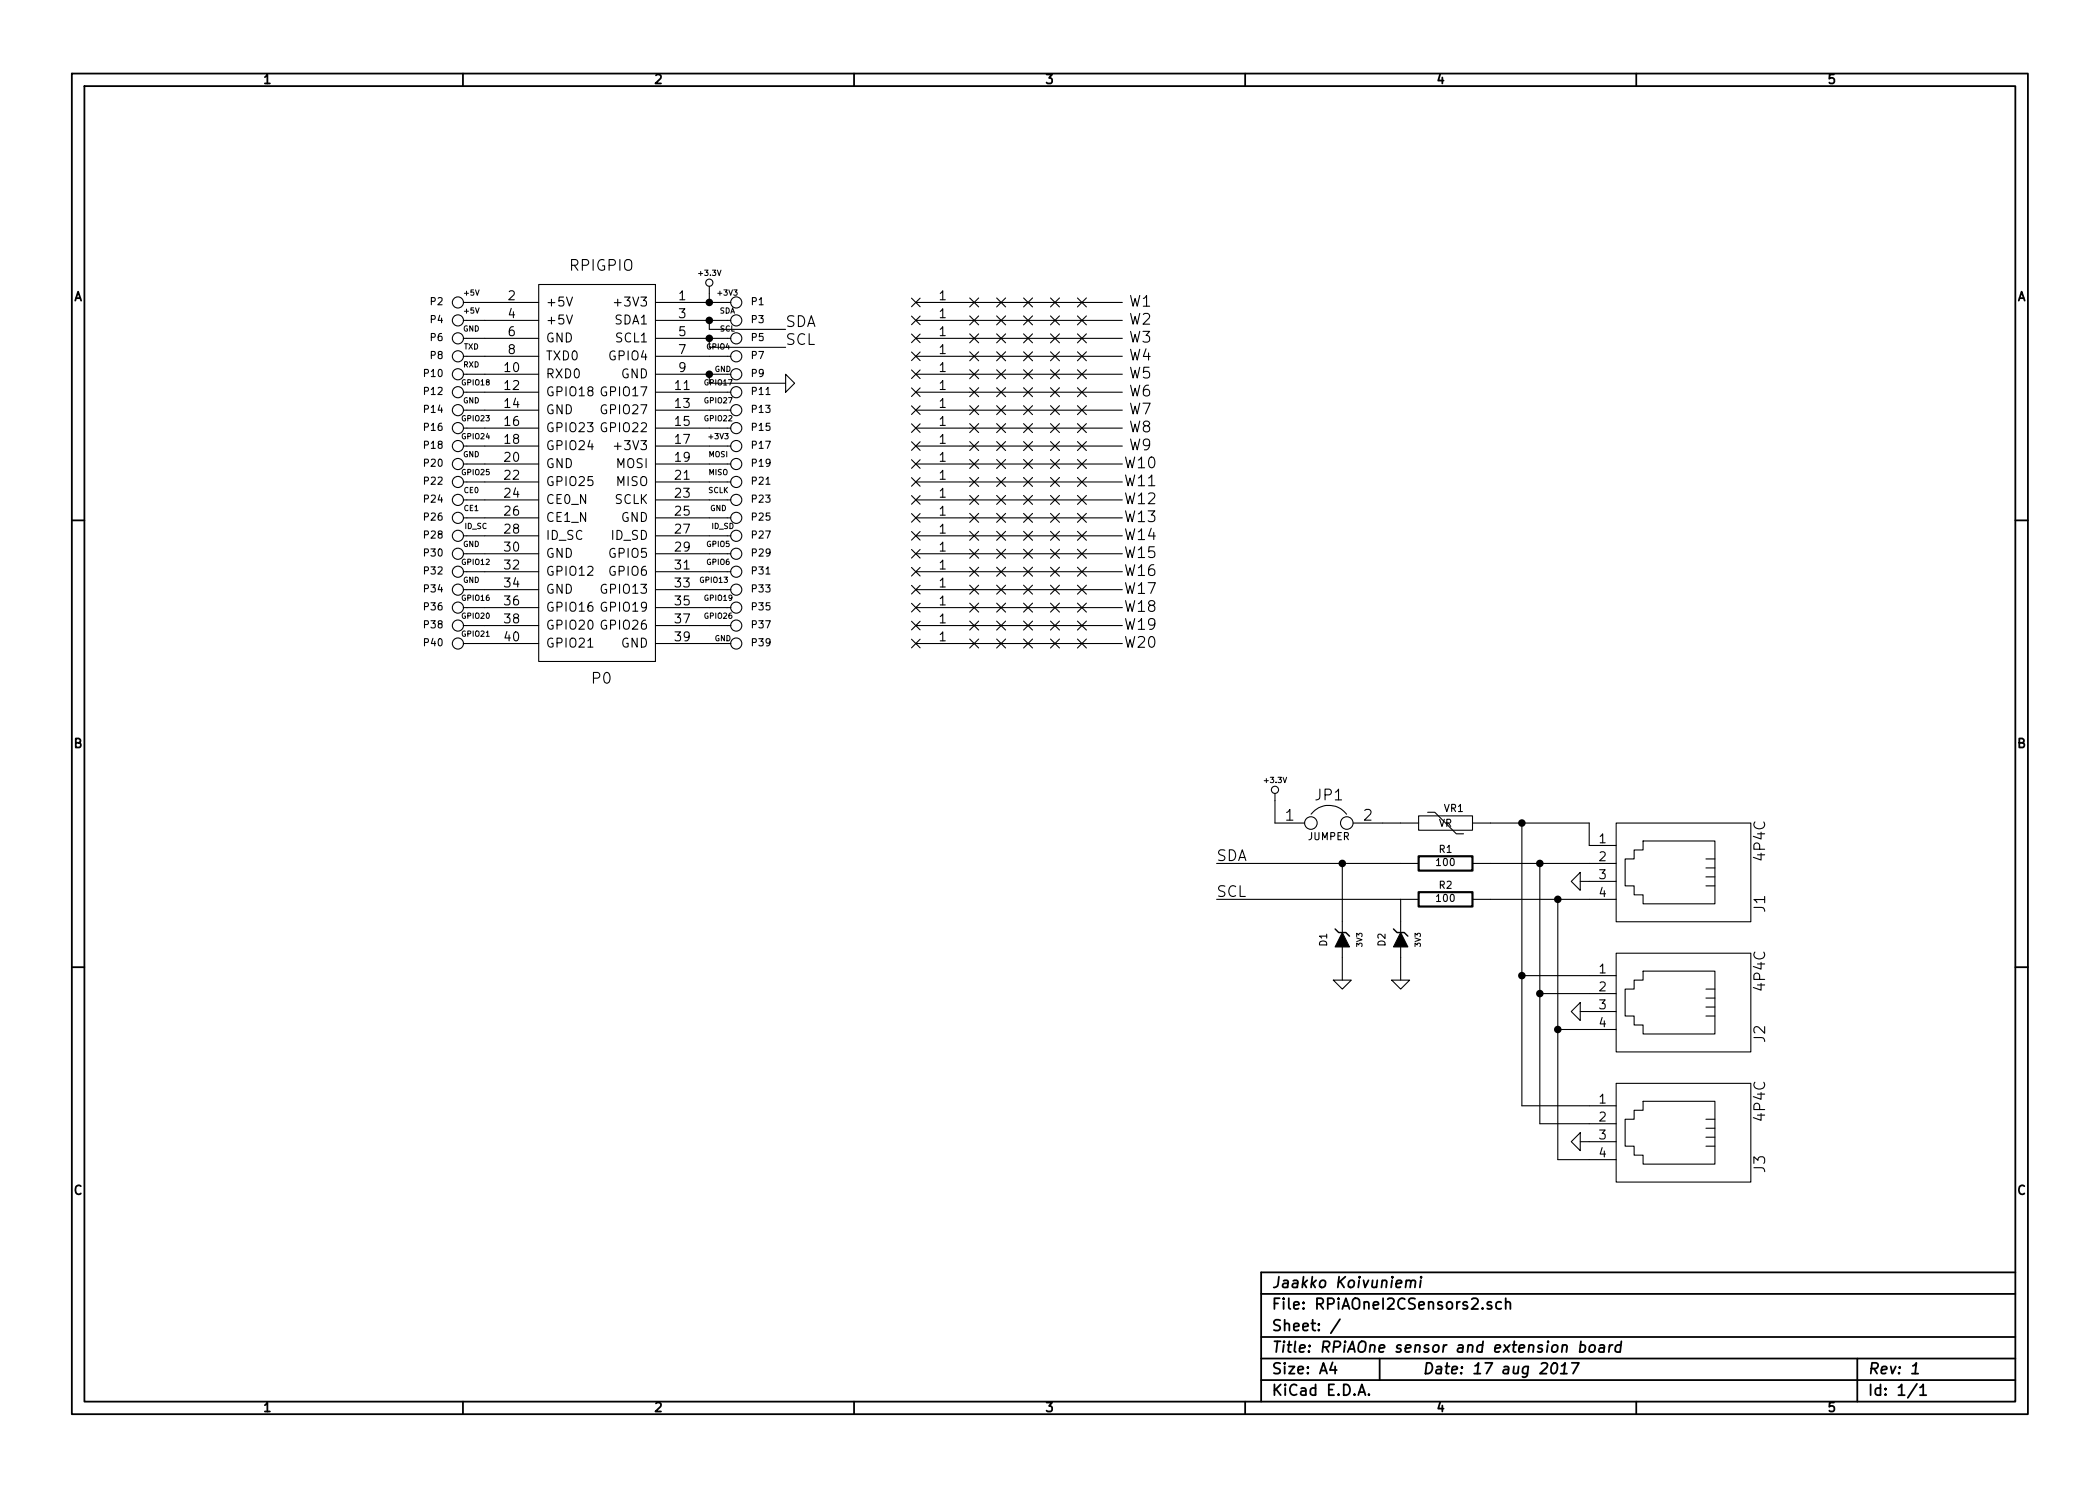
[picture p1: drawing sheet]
EESchema Schematic File Version 2
LIBS:power
LIBS:device
LIBS:transistors
LIBS:conn
LIBS:linear
LIBS:regul
LIBS:74xx
LIBS:cmos4000
LIBS:adc-dac
LIBS:memory
LIBS:xilinx
LIBS:special
LIBS:microcontrollers
LIBS:dsp
LIBS:microchip
LIBS:analog_switches
LIBS:motorola
LIBS:texas
LIBS:intel
LIBS:audio
LIBS:interface
LIBS:digital-audio
LIBS:philips
LIBS:display
LIBS:cypress
LIBS:siliconi
LIBS:opto
LIBS:atmel
LIBS:contrib
LIBS:valves
LIBS:rpigpio
LIBS:AdafruitBreakout
LIBS:Jumpers
LIBS:SparkfunBreakout
LIBS:RasPiPwrConv-cache
LIBS:RPiAOneI2CSensors2-cache
EELAYER 27 0
EELAYER END
$Descr A4 11693 8268
encoding utf-8
Sheet 1 1
Title "RPiAOne sensor and extension board"
Date "17 aug 2017"
Rev "1"
Comp "Jaakko Koivuniemi"
Comment1 ""
Comment2 ""
Comment3 ""
Comment4 ""
$EndDescr
$Comp
L 4P4C J1
U 1 1
P 9325 4850
F 0 "J1" H 9500 5325 60  0000 C CNN
F 1 "4P4C" H 9150 5325 60  0000 C CNN
F 2 "~" H 9300 4825 60  0000 C CNN
F 3 "~" H 9300 4825 60  0000 C CNN
	1    9325 4850
	0    1    1    0   
$EndComp
$Comp
L 4P4C J2
U 1 1
P 9325 5575
F 0 "J2" H 9500 6050 60  0000 C CNN
F 1 "4P4C" H 9150 6050 60  0000 C CNN
F 2 "~" H 9300 5550 60  0000 C CNN
F 3 "~" H 9300 5550 60  0000 C CNN
	1    9325 5575
	0    1    1    0   
$EndComp
$Comp
L VR VR1
U 1 1
P 8050 4575
F 0 "VR1" V 8110 4529 40  0000 C TNN
F 1 "VR" V 8050 4575 40  0000 C CNN
F 2 "~" H 8050 4575 60  0000 C CNN
F 3 "~" H 8050 4575 60  0000 C CNN
	1    8050 4575
	0    -1   -1   0   
$EndComp
$Comp
L JUMPER JP1
U 1 1
P 7400 4575
F 0 "JP1" H 7400 4725 60  0000 C CNN
F 1 "JUMPER" H 7400 4495 40  0000 C CNN
F 2 "~" H 7400 4575 60  0000 C CNN
F 3 "~" H 7400 4575 60  0000 C CNN
	1    7400 4575
	1    0    0    -1  
$EndComp
$Comp
L R R1
U 1 1
P 8050 4800
F 0 "R1" V 8130 4800 40  0000 C CNN
F 1 "100" V 8057 4801 40  0000 C CNN
F 2 "~" V 7980 4800 30  0000 C CNN
F 3 "~" H 8050 4800 30  0000 C CNN
	1    8050 4800
	0    -1   -1   0   
$EndComp
$Comp
L R R2
U 1 1
P 8050 5000
F 0 "R2" V 8130 5000 40  0000 C CNN
F 1 "100" V 8057 5001 40  0000 C CNN
F 2 "~" V 7980 5000 30  0000 C CNN
F 3 "~" H 8050 5000 30  0000 C CNN
	1    8050 5000
	0    -1   -1   0   
$EndComp
$Comp
L ZENERSMALL D2
U 1 1
P 7800 5225
F 0 "D2" H 7800 5325 40  0000 C CNN
F 1 "3V3" H 7800 5125 30  0000 C CNN
F 2 "~" H 7800 5225 60  0000 C CNN
F 3 "~" H 7800 5225 60  0000 C CNN
	1    7800 5225
	0    -1   -1   0   
$EndComp
$Comp
L ZENERSMALL D1
U 1 1
P 7475 5225
F 0 "D1" H 7475 5325 40  0000 C CNN
F 1 "3V3" H 7475 5125 30  0000 C CNN
F 2 "~" H 7475 5225 60  0000 C CNN
F 3 "~" H 7475 5225 60  0000 C CNN
	1    7475 5225
	0    -1   -1   0   
$EndComp
$Comp
L GND #PWR01
U 1 1
P 7800 5450
F 0 "#PWR01" H 7800 5450 30  0001 C CNN
F 1 "GND" H 7800 5380 30  0001 C CNN
F 2 "" H 7800 5450 60  0000 C CNN
F 3 "" H 7800 5450 60  0000 C CNN
	1    7800 5450
	1    0    0    -1  
$EndComp
$Comp
L GND #PWR02
U 1 1
P 7475 5450
F 0 "#PWR02" H 7475 5450 30  0001 C CNN
F 1 "GND" H 7475 5380 30  0001 C CNN
F 2 "" H 7475 5450 60  0000 C CNN
F 3 "" H 7475 5450 60  0000 C CNN
	1    7475 5450
	1    0    0    -1  
$EndComp
$Comp
L 4P4C J3
U 1 1
P 9325 6300
F 0 "J3" H 9500 6775 60  0000 C CNN
F 1 "4P4C" H 9150 6775 60  0000 C CNN
F 2 "~" H 9300 6275 60  0000 C CNN
F 3 "~" H 9300 6275 60  0000 C CNN
	1    9325 6300
	0    1    1    0   
$EndComp
$Comp
L GND #PWR03
U 1 1
P 8800 4900
F 0 "#PWR03" H 8800 4900 30  0001 C CNN
F 1 "GND" H 8800 4830 30  0001 C CNN
F 2 "" H 8800 4900 60  0000 C CNN
F 3 "" H 8800 4900 60  0000 C CNN
	1    8800 4900
	0    1    1    0   
$EndComp
$Comp
L GND #PWR04
U 1 1
P 8800 5625
F 0 "#PWR04" H 8800 5625 30  0001 C CNN
F 1 "GND" H 8800 5555 30  0001 C CNN
F 2 "" H 8800 5625 60  0000 C CNN
F 3 "" H 8800 5625 60  0000 C CNN
	1    8800 5625
	0    1    1    0   
$EndComp
$Comp
L GND #PWR05
U 1 1
P 8800 6350
F 0 "#PWR05" H 8800 6350 30  0001 C CNN
F 1 "GND" H 8800 6280 30  0001 C CNN
F 2 "" H 8800 6350 60  0000 C CNN
F 3 "" H 8800 6350 60  0000 C CNN
	1    8800 6350
	0    1    1    0   
$EndComp
$Comp
L +3.3V #PWR06
U 1 1
P 3950 1625
F 0 "#PWR06" H 3950 1585 30  0001 C CNN
F 1 "+3.3V" H 3950 1735 30  0000 C CNN
F 2 "" H 3950 1625 60  0000 C CNN
F 3 "" H 3950 1625 60  0000 C CNN
	1    3950 1625
	1    0    0    -1  
$EndComp
$Comp
L +3.3V #PWR07
U 1 1
P 7100 4450
F 0 "#PWR07" H 7100 4410 30  0001 C CNN
F 1 "+3.3V" H 7100 4560 30  0000 C CNN
F 2 "" H 7100 4450 60  0000 C CNN
F 3 "" H 7100 4450 60  0000 C CNN
	1    7100 4450
	1    0    0    -1  
$EndComp
$Comp
L RPIGPIO P0
U 1 1
P 3350 2725
F 0 "P0" H 3350 1675 60  0000 C CNN
F 1 "RPIGPIO" H 3350 3975 60  0000 C CNN
F 2 "~" H 3350 3825 60  0000 C CNN
F 3 "~" H 3350 3825 60  0000 C CNN
	1    3350 2725
	-1   0    0    -1  
$EndComp
$Comp
L CONN_1 P3
U 1 1
P 4100 1775
F 0 "P3" H 4180 1775 40  0000 L CNN
F 1 "SDA" H 4050 1825 30  0000 C CNN
F 2 "~" H 4100 1775 60  0000 C CNN
F 3 "~" H 4100 1775 60  0000 C CNN
	1    4100 1775
	1    0    0    -1  
$EndComp
$Comp
L CONN_1 P1
U 1 1
P 4100 1675
F 0 "P1" H 4180 1675 40  0000 L CNN
F 1 "+3V3" H 4050 1725 30  0000 C CNN
F 2 "~" H 4100 1675 60  0000 C CNN
F 3 "~" H 4100 1675 60  0000 C CNN
	1    4100 1675
	1    0    0    -1  
$EndComp
$Comp
L CONN_1 P5
U 1 1
P 4100 1875
F 0 "P5" H 4180 1875 40  0000 L CNN
F 1 "SCL" H 4050 1925 30  0000 C CNN
F 2 "~" H 4100 1875 60  0000 C CNN
F 3 "~" H 4100 1875 60  0000 C CNN
	1    4100 1875
	1    0    0    -1  
$EndComp
$Comp
L CONN_1 P7
U 1 1
P 4100 1975
F 0 "P7" H 4180 1975 40  0000 L CNN
F 1 "GPIO4" H 4000 2025 30  0000 C CNN
F 2 "~" H 4100 1975 60  0000 C CNN
F 3 "~" H 4100 1975 60  0000 C CNN
	1    4100 1975
	1    0    0    -1  
$EndComp
$Comp
L CONN_1 P9
U 1 1
P 4100 2075
F 0 "P9" H 4180 2075 40  0000 L CNN
F 1 "GND" H 4025 2100 30  0000 C CNN
F 2 "~" H 4100 2075 60  0000 C CNN
F 3 "~" H 4100 2075 60  0000 C CNN
	1    4100 2075
	1    0    0    -1  
$EndComp
$Comp
L CONN_1 P11
U 1 1
P 4100 2175
F 0 "P11" H 4180 2175 40  0000 L CNN
F 1 "GPIO17" H 4000 2225 30  0000 C CNN
F 2 "~" H 4100 2175 60  0000 C CNN
F 3 "~" H 4100 2175 60  0000 C CNN
	1    4100 2175
	1    0    0    -1  
$EndComp
$Comp
L CONN_1 P13
U 1 1
P 4100 2275
F 0 "P13" H 4180 2275 40  0000 L CNN
F 1 "GPIO27" H 4000 2325 30  0000 C CNN
F 2 "~" H 4100 2275 60  0000 C CNN
F 3 "~" H 4100 2275 60  0000 C CNN
	1    4100 2275
	1    0    0    -1  
$EndComp
$Comp
L CONN_1 P2
U 1 1
P 2550 1675
F 0 "P2" H 2630 1675 40  0000 L CNN
F 1 "+5V" H 2475 1725 30  0000 C CNN
F 2 "~" H 2550 1675 60  0000 C CNN
F 3 "~" H 2550 1675 60  0000 C CNN
	1    2550 1675
	-1   0    0    -1  
$EndComp
$Comp
L CONN_1 P4
U 1 1
P 2550 1775
F 0 "P4" H 2630 1775 40  0000 L CNN
F 1 "+5V" H 2475 1825 30  0000 C CNN
F 2 "~" H 2550 1775 60  0000 C CNN
F 3 "~" H 2550 1775 60  0000 C CNN
	1    2550 1775
	-1   0    0    -1  
$EndComp
$Comp
L CONN_1 P6
U 1 1
P 2550 1875
F 0 "P6" H 2630 1875 40  0000 L CNN
F 1 "GND" H 2475 1925 30  0000 C CNN
F 2 "~" H 2550 1875 60  0000 C CNN
F 3 "~" H 2550 1875 60  0000 C CNN
	1    2550 1875
	-1   0    0    -1  
$EndComp
$Comp
L CONN_1 P8
U 1 1
P 2550 1975
F 0 "P8" H 2630 1975 40  0000 L CNN
F 1 "TXD" H 2475 2025 30  0000 C CNN
F 2 "~" H 2550 1975 60  0000 C CNN
F 3 "~" H 2550 1975 60  0000 C CNN
	1    2550 1975
	-1   0    0    -1  
$EndComp
$Comp
L CONN_1 P10
U 1 1
P 2550 2075
F 0 "P10" H 2630 2075 40  0000 L CNN
F 1 "RXD" H 2475 2125 30  0000 C CNN
F 2 "~" H 2550 2075 60  0000 C CNN
F 3 "~" H 2550 2075 60  0000 C CNN
	1    2550 2075
	-1   0    0    -1  
$EndComp
$Comp
L CONN_1 P12
U 1 1
P 2550 2175
F 0 "P12" H 2630 2175 40  0000 L CNN
F 1 "GPIO18" H 2450 2225 30  0000 C CNN
F 2 "~" H 2550 2175 60  0000 C CNN
F 3 "~" H 2550 2175 60  0000 C CNN
	1    2550 2175
	-1   0    0    -1  
$EndComp
$Comp
L CONN_1 P14
U 1 1
P 2550 2275
F 0 "P14" H 2630 2275 40  0000 L CNN
F 1 "GND" H 2475 2325 30  0000 C CNN
F 2 "~" H 2550 2275 60  0000 C CNN
F 3 "~" H 2550 2275 60  0000 C CNN
	1    2550 2275
	-1   0    0    -1  
$EndComp
$Comp
L CONN_1 P16
U 1 1
P 2550 2375
F 0 "P16" H 2630 2375 40  0000 L CNN
F 1 "GPIO23" H 2450 2425 30  0000 C CNN
F 2 "~" H 2550 2375 60  0000 C CNN
F 3 "~" H 2550 2375 60  0000 C CNN
	1    2550 2375
	-1   0    0    -1  
$EndComp
$Comp
L CONN_1 P18
U 1 1
P 2550 2475
F 0 "P18" H 2630 2475 40  0000 L CNN
F 1 "GPIO24" H 2450 2525 30  0000 C CNN
F 2 "~" H 2550 2475 60  0000 C CNN
F 3 "~" H 2550 2475 60  0000 C CNN
	1    2550 2475
	-1   0    0    -1  
$EndComp
$Comp
L CONN_1 P20
U 1 1
P 2550 2575
F 0 "P20" H 2630 2575 40  0000 L CNN
F 1 "GND" H 2475 2625 30  0000 C CNN
F 2 "~" H 2550 2575 60  0000 C CNN
F 3 "~" H 2550 2575 60  0000 C CNN
	1    2550 2575
	-1   0    0    -1  
$EndComp
$Comp
L CONN_1 P22
U 1 1
P 2550 2675
F 0 "P22" H 2630 2675 40  0000 L CNN
F 1 "GPIO25" H 2450 2725 30  0000 C CNN
F 2 "~" H 2550 2675 60  0000 C CNN
F 3 "~" H 2550 2675 60  0000 C CNN
	1    2550 2675
	-1   0    0    -1  
$EndComp
$Comp
L CONN_1 P26
U 1 1
P 2550 2875
F 0 "P26" H 2630 2875 40  0000 L CNN
F 1 "CE1" H 2475 2925 30  0000 C CNN
F 2 "~" H 2550 2875 60  0000 C CNN
F 3 "~" H 2550 2875 60  0000 C CNN
	1    2550 2875
	-1   0    0    -1  
$EndComp
$Comp
L CONN_1 P28
U 1 1
P 2550 2975
F 0 "P28" H 2630 2975 40  0000 L CNN
F 1 "ID_SC" H 2450 3025 30  0000 C CNN
F 2 "~" H 2550 2975 60  0000 C CNN
F 3 "~" H 2550 2975 60  0000 C CNN
	1    2550 2975
	-1   0    0    -1  
$EndComp
$Comp
L CONN_1 P30
U 1 1
P 2550 3075
F 0 "P30" H 2630 3075 40  0000 L CNN
F 1 "GND" H 2475 3125 30  0000 C CNN
F 2 "~" H 2550 3075 60  0000 C CNN
F 3 "~" H 2550 3075 60  0000 C CNN
	1    2550 3075
	-1   0    0    -1  
$EndComp
$Comp
L CONN_1 P32
U 1 1
P 2550 3175
F 0 "P32" H 2630 3175 40  0000 L CNN
F 1 "GPIO12" H 2450 3225 30  0000 C CNN
F 2 "~" H 2550 3175 60  0000 C CNN
F 3 "~" H 2550 3175 60  0000 C CNN
	1    2550 3175
	-1   0    0    -1  
$EndComp
$Comp
L CONN_1 P34
U 1 1
P 2550 3275
F 0 "P34" H 2630 3275 40  0000 L CNN
F 1 "GND" H 2475 3325 30  0000 C CNN
F 2 "~" H 2550 3275 60  0000 C CNN
F 3 "~" H 2550 3275 60  0000 C CNN
	1    2550 3275
	-1   0    0    -1  
$EndComp
$Comp
L CONN_1 P36
U 1 1
P 2550 3375
F 0 "P36" H 2630 3375 40  0000 L CNN
F 1 "GPIO16" H 2450 3425 30  0000 C CNN
F 2 "~" H 2550 3375 60  0000 C CNN
F 3 "~" H 2550 3375 60  0000 C CNN
	1    2550 3375
	-1   0    0    -1  
$EndComp
$Comp
L CONN_1 P38
U 1 1
P 2550 3475
F 0 "P38" H 2630 3475 40  0000 L CNN
F 1 "GPIO20" H 2450 3525 30  0000 C CNN
F 2 "~" H 2550 3475 60  0000 C CNN
F 3 "~" H 2550 3475 60  0000 C CNN
	1    2550 3475
	-1   0    0    -1  
$EndComp
$Comp
L CONN_1 P40
U 1 1
P 2550 3575
F 0 "P40" H 2630 3575 40  0000 L CNN
F 1 "GPIO21" H 2450 3625 30  0000 C CNN
F 2 "~" H 2550 3575 60  0000 C CNN
F 3 "~" H 2550 3575 60  0000 C CNN
	1    2550 3575
	-1   0    0    -1  
$EndComp
$Comp
L CONN_1 P15
U 1 1
P 4100 2375
F 0 "P15" H 4180 2375 40  0000 L CNN
F 1 "GPIO22" H 4000 2425 30  0000 C CNN
F 2 "~" H 4100 2375 60  0000 C CNN
F 3 "~" H 4100 2375 60  0000 C CNN
	1    4100 2375
	1    0    0    -1  
$EndComp
$Comp
L CONN_1 P17
U 1 1
P 4100 2475
F 0 "P17" H 4180 2475 40  0000 L CNN
F 1 "+3V3" H 4000 2525 30  0000 C CNN
F 2 "~" H 4100 2475 60  0000 C CNN
F 3 "~" H 4100 2475 60  0000 C CNN
	1    4100 2475
	1    0    0    -1  
$EndComp
$Comp
L CONN_1 P19
U 1 1
P 4100 2575
F 0 "P19" H 4180 2575 40  0000 L CNN
F 1 "MOSI" H 4000 2625 30  0000 C CNN
F 2 "~" H 4100 2575 60  0000 C CNN
F 3 "~" H 4100 2575 60  0000 C CNN
	1    4100 2575
	1    0    0    -1  
$EndComp
$Comp
L CONN_1 P25
U 1 1
P 4100 2875
F 0 "P25" H 4180 2875 40  0000 L CNN
F 1 "GND" H 4000 2925 30  0000 C CNN
F 2 "~" H 4100 2875 60  0000 C CNN
F 3 "~" H 4100 2875 60  0000 C CNN
	1    4100 2875
	1    0    0    -1  
$EndComp
$Comp
L CONN_1 P27
U 1 1
P 4100 2975
F 0 "P27" H 4180 2975 40  0000 L CNN
F 1 "ID_SD" H 4025 3025 30  0000 C CNN
F 2 "~" H 4100 2975 60  0000 C CNN
F 3 "~" H 4100 2975 60  0000 C CNN
	1    4100 2975
	1    0    0    -1  
$EndComp
$Comp
L CONN_1 P29
U 1 1
P 4100 3075
F 0 "P29" H 4180 3075 40  0000 L CNN
F 1 "GPIO5" H 4000 3125 30  0000 C CNN
F 2 "~" H 4100 3075 60  0000 C CNN
F 3 "~" H 4100 3075 60  0000 C CNN
	1    4100 3075
	1    0    0    -1  
$EndComp
$Comp
L CONN_1 P31
U 1 1
P 4100 3175
F 0 "P31" H 4180 3175 40  0000 L CNN
F 1 "GPIO6" H 4000 3225 30  0000 C CNN
F 2 "~" H 4100 3175 60  0000 C CNN
F 3 "~" H 4100 3175 60  0000 C CNN
	1    4100 3175
	1    0    0    -1  
$EndComp
$Comp
L CONN_1 P33
U 1 1
P 4100 3275
F 0 "P33" H 4180 3275 40  0000 L CNN
F 1 "GPIO13" H 3975 3325 30  0000 C CNN
F 2 "~" H 4100 3275 60  0000 C CNN
F 3 "~" H 4100 3275 60  0000 C CNN
	1    4100 3275
	1    0    0    -1  
$EndComp
$Comp
L CONN_1 P35
U 1 1
P 4100 3375
F 0 "P35" H 4180 3375 40  0000 L CNN
F 1 "GPIO19" H 4000 3425 30  0000 C CNN
F 2 "~" H 4100 3375 60  0000 C CNN
F 3 "~" H 4100 3375 60  0000 C CNN
	1    4100 3375
	1    0    0    -1  
$EndComp
$Comp
L CONN_1 P37
U 1 1
P 4100 3475
F 0 "P37" H 4180 3475 40  0000 L CNN
F 1 "GPIO26" H 4000 3525 30  0000 C CNN
F 2 "~" H 4100 3475 60  0000 C CNN
F 3 "~" H 4100 3475 60  0000 C CNN
	1    4100 3475
	1    0    0    -1  
$EndComp
$Comp
L CONN_1 P39
U 1 1
P 4100 3575
F 0 "P39" H 4180 3575 40  0000 L CNN
F 1 "GND" H 4025 3600 30  0000 C CNN
F 2 "~" H 4100 3575 60  0000 C CNN
F 3 "~" H 4100 3575 60  0000 C CNN
	1    4100 3575
	1    0    0    -1  
$EndComp
Text Label 4375 1825 0    60   ~ 0
SDA
Text Label 4375 1925 0    60   ~ 0
SCL
$Comp
L SOLDER_PADS W1
U 1 1
P 5700 1675
F 0 "W1" H 6350 1675 60  0000 C CNN
F 1 "SOLDER_PADS" H 5750 1775 60  0001 C CNN
F 2 "~" H 5700 1725 60  0000 C CNN
F 3 "~" H 5700 1725 60  0000 C CNN
	1    5700 1675
	1    0    0    -1  
$EndComp
$Comp
L SOLDER_PADS W2
U 1 1
P 5700 1775
F 0 "W2" H 6350 1775 60  0000 C CNN
F 1 "SOLDER_PADS" H 5750 1875 60  0001 C CNN
F 2 "~" H 5700 1825 60  0000 C CNN
F 3 "~" H 5700 1825 60  0000 C CNN
	1    5700 1775
	1    0    0    -1  
$EndComp
$Comp
L SOLDER_PADS W3
U 1 1
P 5700 1875
F 0 "W3" H 6350 1875 60  0000 C CNN
F 1 "SOLDER_PADS" H 5750 1975 60  0001 C CNN
F 2 "~" H 5700 1925 60  0000 C CNN
F 3 "~" H 5700 1925 60  0000 C CNN
	1    5700 1875
	1    0    0    -1  
$EndComp
$Comp
L SOLDER_PADS W4
U 1 1
P 5700 1975
F 0 "W4" H 6350 1975 60  0000 C CNN
F 1 "SOLDER_PADS" H 5750 2075 60  0001 C CNN
F 2 "~" H 5700 2025 60  0000 C CNN
F 3 "~" H 5700 2025 60  0000 C CNN
	1    5700 1975
	1    0    0    -1  
$EndComp
$Comp
L SOLDER_PADS W5
U 1 1
P 5700 2075
F 0 "W5" H 6350 2075 60  0000 C CNN
F 1 "SOLDER_PADS" H 5750 2175 60  0001 C CNN
F 2 "~" H 5700 2125 60  0000 C CNN
F 3 "~" H 5700 2125 60  0000 C CNN
	1    5700 2075
	1    0    0    -1  
$EndComp
$Comp
L SOLDER_PADS W6
U 1 1
P 5700 2175
F 0 "W6" H 6350 2175 60  0000 C CNN
F 1 "SOLDER_PADS" H 5750 2275 60  0001 C CNN
F 2 "~" H 5700 2225 60  0000 C CNN
F 3 "~" H 5700 2225 60  0000 C CNN
	1    5700 2175
	1    0    0    -1  
$EndComp
$Comp
L SOLDER_PADS W7
U 1 1
P 5700 2275
F 0 "W7" H 6350 2275 60  0000 C CNN
F 1 "SOLDER_PADS" H 5750 2375 60  0001 C CNN
F 2 "~" H 5700 2325 60  0000 C CNN
F 3 "~" H 5700 2325 60  0000 C CNN
	1    5700 2275
	1    0    0    -1  
$EndComp
$Comp
L SOLDER_PADS W8
U 1 1
P 5700 2375
F 0 "W8" H 6350 2375 60  0000 C CNN
F 1 "SOLDER_PADS" H 5750 2475 60  0001 C CNN
F 2 "~" H 5700 2425 60  0000 C CNN
F 3 "~" H 5700 2425 60  0000 C CNN
	1    5700 2375
	1    0    0    -1  
$EndComp
$Comp
L SOLDER_PADS W9
U 1 1
P 5700 2475
F 0 "W9" H 6350 2475 60  0000 C CNN
F 1 "SOLDER_PADS" H 5750 2575 60  0001 C CNN
F 2 "~" H 5700 2525 60  0000 C CNN
F 3 "~" H 5700 2525 60  0000 C CNN
	1    5700 2475
	1    0    0    -1  
$EndComp
$Comp
L SOLDER_PADS W10
U 1 1
P 5700 2575
F 0 "W10" H 6350 2575 60  0000 C CNN
F 1 "SOLDER_PADS" H 5750 2675 60  0001 C CNN
F 2 "~" H 5700 2625 60  0000 C CNN
F 3 "~" H 5700 2625 60  0000 C CNN
	1    5700 2575
	1    0    0    -1  
$EndComp
$Comp
L SOLDER_PADS W11
U 1 1
P 5700 2675
F 0 "W11" H 6350 2675 60  0000 C CNN
F 1 "SOLDER_PADS" H 5750 2775 60  0001 C CNN
F 2 "~" H 5700 2725 60  0000 C CNN
F 3 "~" H 5700 2725 60  0000 C CNN
	1    5700 2675
	1    0    0    -1  
$EndComp
$Comp
L SOLDER_PADS W12
U 1 1
P 5700 2775
F 0 "W12" H 6350 2775 60  0000 C CNN
F 1 "SOLDER_PADS" H 5750 2875 60  0001 C CNN
F 2 "~" H 5700 2825 60  0000 C CNN
F 3 "~" H 5700 2825 60  0000 C CNN
	1    5700 2775
	1    0    0    -1  
$EndComp
$Comp
L SOLDER_PADS W13
U 1 1
P 5700 2875
F 0 "W13" H 6350 2875 60  0000 C CNN
F 1 "SOLDER_PADS" H 5750 2975 60  0001 C CNN
F 2 "~" H 5700 2925 60  0000 C CNN
F 3 "~" H 5700 2925 60  0000 C CNN
	1    5700 2875
	1    0    0    -1  
$EndComp
$Comp
L SOLDER_PADS W14
U 1 1
P 5700 2975
F 0 "W14" H 6350 2975 60  0000 C CNN
F 1 "SOLDER_PADS" H 5750 3075 60  0001 C CNN
F 2 "~" H 5700 3025 60  0000 C CNN
F 3 "~" H 5700 3025 60  0000 C CNN
	1    5700 2975
	1    0    0    -1  
$EndComp
$Comp
L SOLDER_PADS W15
U 1 1
P 5700 3075
F 0 "W15" H 6350 3075 60  0000 C CNN
F 1 "SOLDER_PADS" H 5750 3175 60  0001 C CNN
F 2 "~" H 5700 3125 60  0000 C CNN
F 3 "~" H 5700 3125 60  0000 C CNN
	1    5700 3075
	1    0    0    -1  
$EndComp
$Comp
L SOLDER_PADS W16
U 1 1
P 5700 3175
F 0 "W16" H 6350 3175 60  0000 C CNN
F 1 "SOLDER_PADS" H 5750 3275 60  0001 C CNN
F 2 "~" H 5700 3225 60  0000 C CNN
F 3 "~" H 5700 3225 60  0000 C CNN
	1    5700 3175
	1    0    0    -1  
$EndComp
$Comp
L SOLDER_PADS W17
U 1 1
P 5700 3275
F 0 "W17" H 6350 3275 60  0000 C CNN
F 1 "SOLDER_PADS" H 5750 3375 60  0001 C CNN
F 2 "~" H 5700 3325 60  0000 C CNN
F 3 "~" H 5700 3325 60  0000 C CNN
	1    5700 3275
	1    0    0    -1  
$EndComp
$Comp
L SOLDER_PADS W18
U 1 1
P 5700 3375
F 0 "W18" H 6350 3375 60  0000 C CNN
F 1 "SOLDER_PADS" H 5750 3475 60  0001 C CNN
F 2 "~" H 5700 3425 60  0000 C CNN
F 3 "~" H 5700 3425 60  0000 C CNN
	1    5700 3375
	1    0    0    -1  
$EndComp
$Comp
L SOLDER_PADS W19
U 1 1
P 5700 3475
F 0 "W19" H 6350 3475 60  0000 C CNN
F 1 "SOLDER_PADS" H 5750 3575 60  0001 C CNN
F 2 "~" H 5700 3525 60  0000 C CNN
F 3 "~" H 5700 3525 60  0000 C CNN
	1    5700 3475
	1    0    0    -1  
$EndComp
$Comp
L SOLDER_PADS W20
U 1 1
P 5700 3575
F 0 "W20" H 6350 3575 60  0000 C CNN
F 1 "SOLDER_PADS" H 5750 3675 60  0001 C CNN
F 2 "~" H 5700 3625 60  0000 C CNN
F 3 "~" H 5700 3625 60  0000 C CNN
	1    5700 3575
	1    0    0    -1  
$EndComp
$Comp
L GND #PWR08
U 1 1
P 4375 2125
F 0 "#PWR08" H 4375 2125 30  0001 C CNN
F 1 "GND" H 4375 2055 30  0001 C CNN
F 2 "" H 4375 2125 60  0000 C CNN
F 3 "" H 4375 2125 60  0000 C CNN
	1    4375 2125
	0    -1   -1   0   
$EndComp
NoConn ~ 5100 1675
NoConn ~ 5100 1775
NoConn ~ 5100 1875
NoConn ~ 5100 1975
NoConn ~ 5100 2075
NoConn ~ 5100 2175
NoConn ~ 5100 2275
NoConn ~ 5100 2375
NoConn ~ 5100 2475
NoConn ~ 5100 2575
NoConn ~ 5100 2675
NoConn ~ 5100 2775
NoConn ~ 5100 2875
NoConn ~ 5100 2975
NoConn ~ 5100 3075
NoConn ~ 5100 3175
NoConn ~ 5100 3275
NoConn ~ 5100 3375
NoConn ~ 5100 3475
NoConn ~ 5100 3575
Text Label 6775 4800 0    60   ~ 0
SDA
Wire Wire Line
	8300 5000 8850 5000
Wire Wire Line
	8300 4800 8850 4800
Wire Wire Line
	7800 4575 7700 4575
Wire Wire Line
	8300 4575 8850 4575
Wire Wire Line
	8850 4575 8850 4700
Wire Wire Line
	7800 5000 7800 5125
Wire Wire Line
	6775 4800 7800 4800
Wire Wire Line
	7475 4800 7475 5125
Wire Wire Line
	7475 5325 7475 5450
Wire Wire Line
	7800 5325 7800 5450
Connection ~ 7475 4800
Wire Wire Line
	8850 4900 8800 4900
Wire Wire Line
	8850 5625 8800 5625
Wire Wire Line
	8850 6350 8800 6350
Wire Wire Line
	8850 5725 8675 5725
Wire Wire Line
	8675 5000 8675 6450
Connection ~ 8675 5000
Wire Wire Line
	8675 6450 8850 6450
Connection ~ 8675 5725
Wire Wire Line
	8850 5525 8575 5525
Wire Wire Line
	8575 4800 8575 6250
Connection ~ 8575 4800
Wire Wire Line
	8575 6250 8850 6250
Connection ~ 8575 5525
Wire Wire Line
	8850 5425 8475 5425
Wire Wire Line
	8475 4575 8475 6150
Connection ~ 8475 4575
Wire Wire Line
	8475 6150 8850 6150
Connection ~ 8475 5425
Wire Wire Line
	7100 4575 7100 4450
Wire Wire Line
	3950 1675 3950 1625
Connection ~ 3950 1675
Wire Wire Line
	4375 2125 3950 2125
Wire Wire Line
	3950 2125 3950 2075
Connection ~ 3950 2075
Wire Wire Line
	3950 1775 3950 1825
Wire Wire Line
	3950 1825 4375 1825
Wire Wire Line
	3950 1875 3950 1925
Wire Wire Line
	3950 1925 4375 1925
Connection ~ 3950 1775
Connection ~ 3950 1875
Wire Wire Line
	7800 5000 6775 5000
Text Label 6775 5000 0    60   ~ 0
SCL
$Comp
L CONN_1 P24
U 1 1
P 2550 2775
F 0 "P24" H 2630 2775 40  0000 L CNN
F 1 "CE0" H 2475 2825 30  0000 C CNN
F 2 "~" H 2550 2775 60  0000 C CNN
F 3 "~" H 2550 2775 60  0000 C CNN
	1    2550 2775
	-1   0    0    -1  
$EndComp
$Comp
L CONN_1 P21
U 1 1
P 4100 2675
F 0 "P21" H 4180 2675 40  0000 L CNN
F 1 "MISO" H 4000 2725 30  0000 C CNN
F 2 "~" H 4100 2675 60  0000 C CNN
F 3 "~" H 4100 2675 60  0000 C CNN
	1    4100 2675
	1    0    0    -1  
$EndComp
$Comp
L CONN_1 P23
U 1 1
P 4100 2775
F 0 "P23" H 4180 2775 40  0000 L CNN
F 1 "SCLK" H 4000 2825 30  0000 C CNN
F 2 "~" H 4100 2775 60  0000 C CNN
F 3 "~" H 4100 2775 60  0000 C CNN
	1    4100 2775
	1    0    0    -1  
$EndComp
$EndSCHEMATC
